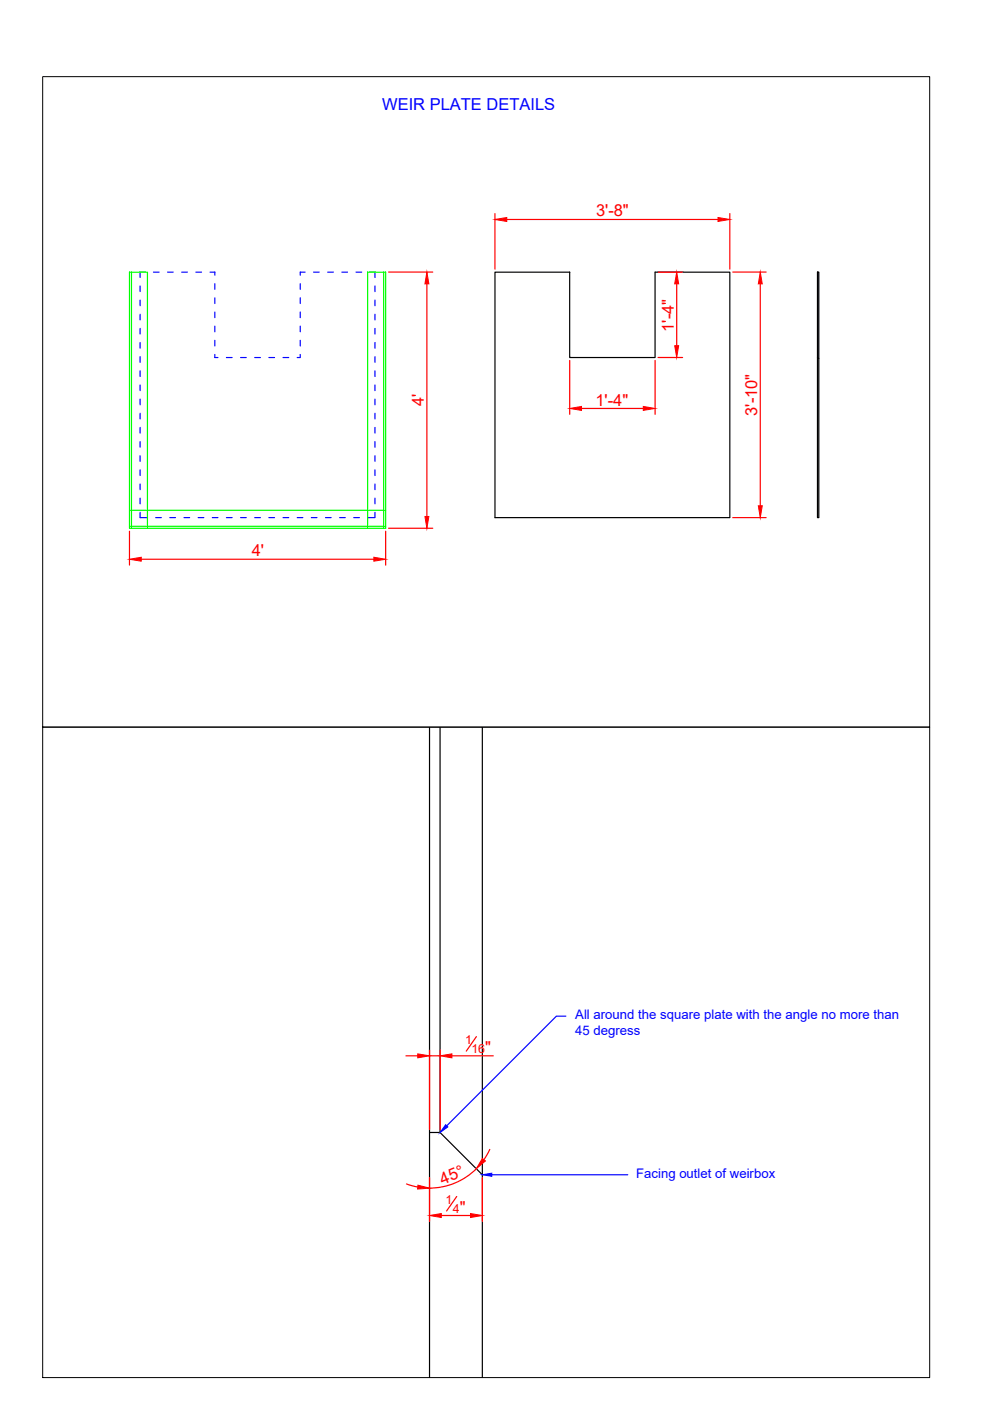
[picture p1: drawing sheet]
<svg xmlns="http://www.w3.org/2000/svg" width="210mm" height="297mm" viewBox="0 0 210 297" stroke-linecap="round" stroke-linejoin="round" font-family="sans-serif">
<!-- layer: 0 -->
<path d="M104.9 57.7h15.9v18.1h18.1v-18.1h15.8v52h-49.8zM173.3 57.7h.3v52h-.3zM173.4 57.7l-.1 18.1M173.4 75.8l.2 .2M91.1 154.2v137.9M93.3 154.2v85.9h-2.2M102.3 154.2v137.9M93.3 240.1l9 9" fill="none" stroke="#000" stroke-width=".25"/>
<!-- layer: Hard steel plate -->
<g fill="none" stroke="#00f" stroke-width=".25">
<path d="M30.7 57.7h-1v1.1M32.5 57.7h1.2M35.5 57.7h1.2M38.5 57.7h1.2M41.5 57.7h1.2M44.5 57.7h1.1v.7M64.7 57.7h-1v.7M66.5 57.7h1.2M69.5 57.7h1.2M72.5 57.7h1.2M75.5 57.7h1.2M78.5 57.7h1v1.1"/>
<path d="M29.7 60.6v1.2M29.7 63.6v1.2M29.7 66.6v1.2M29.7 69.6v1.2M29.7 72.6v1.2M29.7 75.6v1.2M29.7 78.6v1.2M45.6 75.1v.7h.6M45.6 60.2v1.1M45.6 63.1v1.3M45.6 66.2v1.1M45.6 69.1v1.2"/>
<path d="M45.6 72.2v1.1M48 75.8h1.2M51 75.8h1.2M54 75.8h1.2M57 75.8h1.2M60 75.8h1.2M63.7 75.1v.7h-.7M63.7 60.2v1.1M63.7 63.1v1.3M63.7 66.2v1.1M63.7 69.1v1.2M63.7 72.2v1.1"/>
<path d="M79.5 60.6v1.2M79.5 63.6v1.2M79.5 66.6v1.2M79.5 69.6v1.2M79.5 72.6v1.2M79.5 75.6v1.2M79.5 78.6v1.2M29.7 81.6v1.2M29.7 84.6v1.2M29.7 87.6v1.2M29.7 90.6v1.2M29.7 93.6v1.2"/>
<path d="M29.7 96.6v1.2M29.7 99.6v1.2M79.5 81.6v1.2M79.5 84.6v1.2M79.5 87.6v1.2M79.5 90.6v1.2M79.5 93.6v1.2M79.5 96.6v1.2M79.5 99.6v1.2M29.7 108.6v1.1h1.5M29.7 102.6v1.2M29.7 105.6v1.2"/>
<path d="M33 109.7h1.2M36 109.7h1.2M39 109.7h1.2M42 109.7h1.2M45 109.7h1.2M48 109.7h1.2M51 109.7h1.2M54 109.7h1.2M57 109.7h1.2M60 109.7h1.2M63 109.7h1.2M66 109.7h1.2"/>
<path d="M69 109.7h1.2M72 109.7h1.2M75 109.7h1.2M79.5 108.6v1.1h-1.5M79.5 102.6v1.2M79.5 105.6v1.2M120 215.4h-2l-23.3 23.3M104.3 249.1h28.8"/>
</g>
<!-- layer: Muffler -->
<path d="M27.9 57.7v54.3M81.3 57.7v54.3M27.5 111.6h54.3M27.5 108.2h54.3M31.3 112v-54.3h-3.8v54.3h54.3v-54.3h-3.9v54.3" fill="none" stroke="#0f0" stroke-width=".25"/>
<!-- layer: 0 -->
<path d="M9 16.3h188.1v137.9h-188.1zM9 154.2h188.1v137.9h-188.1z" fill="none" stroke="#000" stroke-width=".21"/>
<!-- layer: Dimension -->
<g fill="none" stroke="#f00" stroke-width=".25">
<path d="M82.4 57.7h9.4M104.9 45.3v11.8M107.4 46.5h44.8M139.5 57.7h5.2M154.7 45.3v11.8M155.4 57.7h7M90.5 60.2v49.3M120.8 76.4v11.4M138.9 76.4v11.4M139.5 75.8h5.2M143.5 60.2v13.1M161.2 60.2v47"/>
<path d="M123.3 86.6h13.1M27.5 112.6v7.2M30 118.6h49.3M81.8 112.6v7.2M82.4 112h9.4M155.4 109.7h7M101 219.8l-2.1 3.1M86.1 223.9h2.5M91.1 222.6v16.9M91.1 223.9h2.2M93.3 222.6v16.9M95.8 223.9h8.8"/>
<path d="M86.2 251l2.4 .7M91.1 249.7v9.3M93.6 257.7h6.2M96.8 253.7l-2.1 3M101 247.8a14 14 0 0 1-9.9 4.1M102.3 249.7v9.3M103.8 243.7l-1.2 2.2"/>
</g>
<g fill="#f00" stroke="#f00" stroke-width=".21">
<path d="M104.9 46.5l2.5-.4v.9z"/>
<path d="M152.2 46.1l2.5 .4-2.5 .5z"/>
<path d="M120.8 86.6l2.5-.4v.8z"/>
<path d="M136.4 86.2l2.5 .4-2.5 .4z"/>
<path d="M143.5 57.7l.4 2.5h-.8z"/>
<path d="M143.1 73.3h.8l-.4 2.5z"/>
<path d="M27.5 118.6l2.5-.5v.9z"/>
<path d="M79.3 118.1l2.5 .5-2.5 .4z"/>
<path d="M90.5 57.7l.4 2.5h-.8z"/>
<path d="M90.1 109.5h.8l-.4 2.5z"/>
<path d="M161.2 57.7l.4 2.5h-.8z"/>
<path d="M160.8 107.2h.8l-.4 2.5z"/>
<path d="M91.1 257.7l2.5-.4v.8z"/>
<path d="M99.8 257.3l2.5 .4-2.5 .4z"/>
<path d="M88.6 223.4l2.5 .5-2.5 .4z"/>
<path d="M93.3 223.9l2.5-.5v.9z"/>
<path d="M88.6 251.3l2.5 .6-2.6 .2z"/>
<path d="M102.3 245.6l.6 .5-1.9 1.7z"/>
</g>
<!-- layer: Hard steel plate -->
<g fill="#00f" stroke="#00f" stroke-width=".21">
<path d="M94.5 238.5l.5 .4-1.7 1.2z"/>
<path d="M102.3 249.1l2-.4v.7z"/>
</g>
<text font-size="3.5" fill="#00f" x="81" y="23.4">WEIR PLATE DETAILS</text>
<g font-size="3.5" fill="#f00">
<text x="126.4" y="45.9">3'-8&quot;</text>
<text x="142.9" y="70.3" transform="rotate(-90 142.9 70.3)">1'-4&quot;</text>
<text x="89.9" y="86.1" transform="rotate(-90 89.9 86.1)">4'</text>
<text x="126.3" y="86">1'-4&quot;</text>
<text x="160.5" y="88.2" transform="rotate(-90 160.5 88.2)">3'-10&quot;</text>
<text x="53.4" y="117.9">4'</text>
<text x="102.9" y="223.2">&quot;</text>
<text x="93.8" y="251.2" transform="rotate(-23 93.8 251.2)">45°</text>
<text x="97.5" y="257.1">&quot;</text>
</g>
<g font-size="2.8" fill="#00f">
<text x="121.9" y="219.5">45 degress</text>
<text x="122" y="216.2">All around the square plate with the angle no more than</text>
<text x="134.9" y="249.8">Facing outlet of weirbox</text>
</g>
<g font-size="2.6" fill="#f00">
<text x="98.6" y="221.3">1</text>
<text x="100" y="223.2">16</text>
<text x="94.5" y="255.2">1</text>
<text x="96" y="257.1">4</text>
</g>
</svg>
